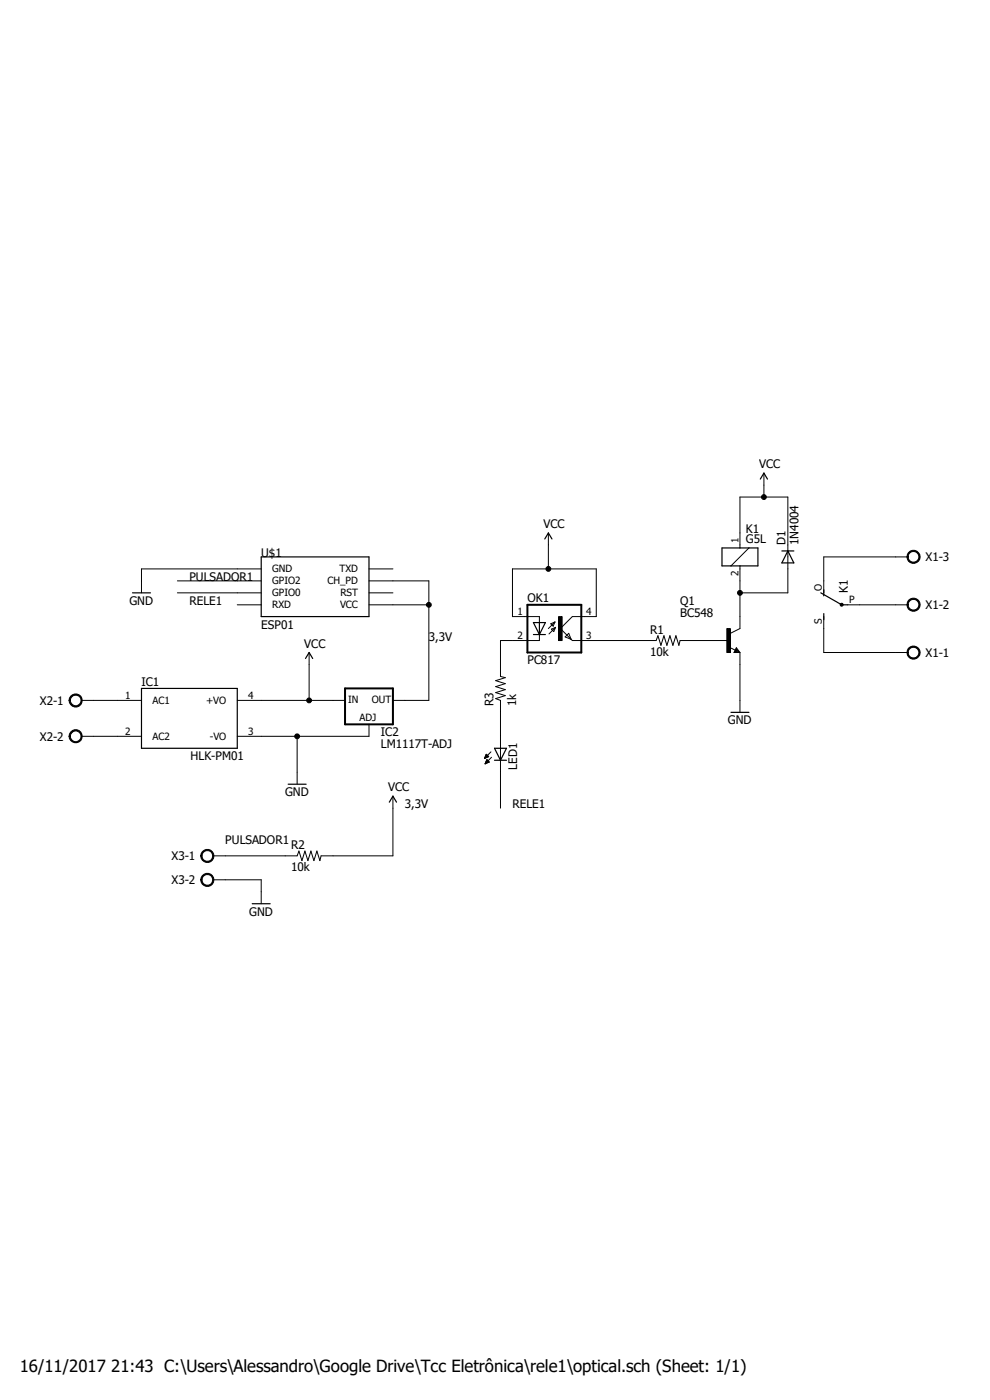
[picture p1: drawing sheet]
<?xml version="1.0" encoding="utf-8"?>
<!DOCTYPE eagle SYSTEM "eagle.dtd">
<!--
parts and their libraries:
SparkFun-Aesthetics: Licensing: Creative Commons ShareAlike 4.0 International - https://creativecommons.org/licenses/by-sa/4.0
-->
<eagle version="7.6.0">
<drawing>
<settings>
<setting alwaysvectorfont="no"/>
<setting verticaltext="up"/>
</settings>
<grid distance="0.1" unitdist="inch" unit="inch" style="lines" multiple="1" display="no" altdistance="0.01" altunitdist="inch" altunit="inch"/>
<schematic xreflabel="%F%N/%S.%C%R" xrefpart="/%S.%C%R">
<libraries>
<library name="optocoupler">
<symbols>
<symbol name="OK">
<wire x1="-2.413" y1="-1.143" x2="-1.016" y2="0.254" width="0.1524" layer="94"/>
<wire x1="-1.016" y1="0.254" x2="-1.905" y2="-0.127" width="0.1524" layer="94"/>
<wire x1="-1.905" y1="-0.127" x2="-1.397" y2="-0.635" width="0.1524" layer="94"/>
<wire x1="-1.397" y1="-0.635" x2="-1.016" y2="0.254" width="0.1524" layer="94"/>
<wire x1="-1.143" y1="1.397" x2="-2.032" y2="1.016" width="0.1524" layer="94"/>
<wire x1="-2.032" y1="1.016" x2="-1.524" y2="0.508" width="0.1524" layer="94"/>
<wire x1="-1.524" y1="0.508" x2="-1.143" y2="1.397" width="0.1524" layer="94"/>
<wire x1="-2.54" y1="0" x2="-1.143" y2="1.397" width="0.1524" layer="94"/>
<wire x1="-3.175" y1="1.27" x2="-4.445" y2="-1.27" width="0.254" layer="94"/>
<wire x1="-4.445" y1="-1.27" x2="-5.715" y2="1.27" width="0.254" layer="94"/>
<wire x1="-3.175" y1="-1.27" x2="-4.445" y2="-1.27" width="0.254" layer="94"/>
<wire x1="-4.445" y1="-1.27" x2="-5.715" y2="-1.27" width="0.254" layer="94"/>
<wire x1="-3.175" y1="1.27" x2="-4.445" y2="1.27" width="0.254" layer="94"/>
<wire x1="-4.445" y1="1.27" x2="-4.445" y2="-1.27" width="0.254" layer="94"/>
<wire x1="-4.445" y1="1.27" x2="-5.715" y2="1.27" width="0.254" layer="94"/>
<wire x1="-6.985" y1="5.08" x2="4.445" y2="5.08" width="0.4064" layer="94"/>
<wire x1="-6.985" y1="-5.08" x2="4.445" y2="-5.08" width="0.4064" layer="94"/>
<wire x1="-4.445" y1="2.54" x2="-4.445" y2="1.27" width="0.1524" layer="94"/>
<wire x1="-6.985" y1="5.08" x2="-6.985" y2="-5.08" width="0.4064" layer="94"/>
<wire x1="-4.445" y1="-1.27" x2="-4.445" y2="-2.54" width="0.1524" layer="94"/>
<wire x1="4.445" y1="5.08" x2="4.445" y2="-5.08" width="0.4064" layer="94"/>
<wire x1="-4.445" y1="2.54" x2="-7.62" y2="2.54" width="0.1524" layer="94"/>
<wire x1="-4.445" y1="-2.54" x2="-7.62" y2="-2.54" width="0.1524" layer="94"/>
<wire x1="2.54" y1="2.54" x2="0" y2="0" width="0.1524" layer="94"/>
<wire x1="0" y1="0" x2="2.286" y2="-2.286" width="0.1524" layer="94"/>
<wire x1="2.54" y1="-2.54" x2="5.08" y2="-2.54" width="0.1524" layer="94"/>
<wire x1="2.54" y1="2.54" x2="5.08" y2="2.54" width="0.1524" layer="94"/>
<wire x1="1.778" y1="-1.016" x2="2.286" y2="-2.286" width="0.1524" layer="94"/>
<wire x1="2.286" y1="-2.286" x2="2.54" y2="-2.54" width="0.1524" layer="94"/>
<wire x1="2.286" y1="-2.286" x2="1.016" y2="-1.778" width="0.1524" layer="94"/>
<wire x1="1.016" y1="-1.778" x2="1.778" y2="-1.016" width="0.1524" layer="94"/>
<text x="-6.985" y="5.715" size="1.778" layer="95">&gt;NAME</text>
<text x="-6.985" y="-7.62" size="1.778" layer="96">&gt;VALUE</text>
<rectangle x1="-0.381" y1="-2.54" x2="0.381" y2="2.54" layer="94"/>
<pin name="A" x="-10.16" y="2.54" visible="pad" length="short" direction="pas"/>
<pin name="C" x="-10.16" y="-2.54" visible="pad" length="short" direction="pas"/>
<pin name="EMIT" x="7.62" y="-2.54" visible="pad" length="short" direction="pas" rot="R180"/>
<pin name="COL" x="7.62" y="2.54" visible="pad" length="short" direction="pas" rot="R180"/>
</symbol>
</symbols>
<devicesets>
<deviceset name="PC817" prefix="OK">
<gates>
<gate name="A" symbol="OK" x="0" y="0"/>
</gates>
<devices>
<device name="" package="DIL04">
<connects>
<connect gate="A" pin="A" pad="1"/>
<connect gate="A" pin="C" pad="2"/>
<connect gate="A" pin="COL" pad="4"/>
<connect gate="A" pin="EMIT" pad="3"/>
</connects>
<technologies>
<technology name="">
<attribute name="MF" value="" constant="no"/>
<attribute name="MPN" value="PC817X4J000F" constant="no"/>
<attribute name="OC_FARNELL" value="9707727" constant="no"/>
<attribute name="OC_NEWARK" value="97K7059" constant="no"/>
</technology>
</technologies>
</device>
</devices>
</deviceset>
</devicesets>
</library>
<library name="transistor-npn">
<symbols>
<symbol name="NPN">
<wire x1="2.54" y1="2.54" x2="0.508" y2="1.524" width="0.1524" layer="94"/>
<wire x1="1.778" y1="-1.524" x2="2.54" y2="-2.54" width="0.1524" layer="94"/>
<wire x1="2.54" y1="-2.54" x2="1.27" y2="-2.54" width="0.1524" layer="94"/>
<wire x1="1.27" y1="-2.54" x2="1.778" y2="-1.524" width="0.1524" layer="94"/>
<wire x1="1.54" y1="-2.04" x2="0.308" y2="-1.424" width="0.1524" layer="94"/>
<wire x1="1.524" y1="-2.413" x2="2.286" y2="-2.413" width="0.254" layer="94"/>
<wire x1="2.286" y1="-2.413" x2="1.778" y2="-1.778" width="0.254" layer="94"/>
<wire x1="1.778" y1="-1.778" x2="1.524" y2="-2.286" width="0.254" layer="94"/>
<wire x1="1.524" y1="-2.286" x2="1.905" y2="-2.286" width="0.254" layer="94"/>
<wire x1="1.905" y1="-2.286" x2="1.778" y2="-2.032" width="0.254" layer="94"/>
<text x="-10.16" y="7.62" size="1.778" layer="95">&gt;NAME</text>
<text x="-10.16" y="5.08" size="1.778" layer="96">&gt;VALUE</text>
<rectangle x1="-0.254" y1="-2.54" x2="0.508" y2="2.54" layer="94"/>
<pin name="B" x="-2.54" y="0" visible="off" length="short" direction="pas" swaplevel="1"/>
<pin name="E" x="2.54" y="-5.08" visible="off" length="short" direction="pas" swaplevel="3" rot="R90"/>
<pin name="C" x="2.54" y="5.08" visible="off" length="short" direction="pas" swaplevel="2" rot="R270"/>
</symbol>
</symbols>
<devicesets>
<deviceset name="BC548*" prefix="Q">
<gates>
<gate name="G$1" symbol="NPN" x="0" y="0"/>
</gates>
<devices>
<device name="" package="TO92-EBC">
<connects>
<connect gate="G$1" pin="B" pad="B"/>
<connect gate="G$1" pin="C" pad="C"/>
<connect gate="G$1" pin="E" pad="E"/>
</connects>
<technologies>
<technology name=""/>
<technology name="A"/>
<technology name="B"/>
</technologies>
</device>
</devices>
</deviceset>
</devicesets>
</library>
<library name="relay">
<symbols>
<symbol name="K">
<wire x1="-3.81" y1="-1.905" x2="-1.905" y2="-1.905" width="0.254" layer="94"/>
<wire x1="3.81" y1="-1.905" x2="3.81" y2="1.905" width="0.254" layer="94"/>
<wire x1="3.81" y1="1.905" x2="1.905" y2="1.905" width="0.254" layer="94"/>
<wire x1="-3.81" y1="1.905" x2="-3.81" y2="-1.905" width="0.254" layer="94"/>
<wire x1="0" y1="-2.54" x2="0" y2="-1.905" width="0.1524" layer="94"/>
<wire x1="0" y1="-1.905" x2="3.81" y2="-1.905" width="0.254" layer="94"/>
<wire x1="0" y1="2.54" x2="0" y2="1.905" width="0.1524" layer="94"/>
<wire x1="0" y1="1.905" x2="-3.81" y2="1.905" width="0.254" layer="94"/>
<wire x1="-1.905" y1="-1.905" x2="1.905" y2="1.905" width="0.1524" layer="94"/>
<wire x1="-1.905" y1="-1.905" x2="0" y2="-1.905" width="0.254" layer="94"/>
<wire x1="1.905" y1="1.905" x2="0" y2="1.905" width="0.254" layer="94"/>
<text x="1.27" y="2.921" size="1.778" layer="96">&gt;VALUE</text>
<text x="1.27" y="5.08" size="1.778" layer="95">&gt;PART</text>
<pin name="2" x="0" y="-5.08" visible="pad" length="short" direction="pas" rot="R90"/>
<pin name="1" x="0" y="5.08" visible="pad" length="short" direction="pas" rot="R270"/>
</symbol>
<symbol name="U">
<wire x1="3.175" y1="5.08" x2="1.905" y2="5.08" width="0.254" layer="94"/>
<wire x1="-3.175" y1="5.08" x2="-1.905" y2="5.08" width="0.254" layer="94"/>
<wire x1="0" y1="1.27" x2="2.54" y2="5.715" width="0.254" layer="94"/>
<wire x1="0" y1="1.27" x2="0" y2="0" width="0.254" layer="94"/>
<circle x="0" y="1.27" radius="0.127" width="0.4064" layer="94"/>
<text x="2.54" y="0" size="1.778" layer="95">&gt;PART</text>
<pin name="O" x="5.08" y="5.08" visible="pad" length="short" direction="pas" rot="R180"/>
<pin name="S" x="-5.08" y="5.08" visible="pad" length="short" direction="pas"/>
<pin name="P" x="0" y="-2.54" visible="pad" length="short" direction="pas" rot="R90"/>
</symbol>
</symbols>
<devicesets>
<deviceset name="G5L" prefix="K">
<gates>
<gate name="1" symbol="K" x="0" y="0" addlevel="must"/>
<gate name="2" symbol="U" x="17.78" y="-2.54" addlevel="always"/>
</gates>
<devices>
<device name="" package="G5LE">
<connects>
<connect gate="1" pin="1" pad="1"/>
<connect gate="1" pin="2" pad="2"/>
<connect gate="2" pin="O" pad="O"/>
<connect gate="2" pin="P" pad="P"/>
<connect gate="2" pin="S" pad="S"/>
</connects>
<technologies>
<technology name="">
<attribute name="MF" value="" constant="no"/>
<attribute name="MPN" value="" constant="no"/>
<attribute name="OC_FARNELL" value="unknown" constant="no"/>
<attribute name="OC_NEWARK" value="unknown" constant="no"/>
</technology>
</technologies>
</device>
</devices>
</deviceset>
</devicesets>
</library>
<library name="SparkFun-Aesthetics">
<symbols>
<symbol name="VCC">
<wire x1="0.762" y1="1.27" x2="0" y2="2.54" width="0.254" layer="94"/>
<wire x1="0" y1="2.54" x2="-0.762" y2="1.27" width="0.254" layer="94"/>
<text x="-1.016" y="3.556" size="1.778" layer="96">&gt;VALUE</text>
<pin name="VCC" x="0" y="0" visible="off" length="short" direction="sup" rot="R90"/>
</symbol>
<symbol name="DGND">
<wire x1="-1.905" y1="0" x2="1.905" y2="0" width="0.254" layer="94"/>
<text x="-2.54" y="-2.54" size="1.778" layer="96">&gt;VALUE</text>
<pin name="GND" x="0" y="2.54" visible="off" length="short" direction="sup" rot="R270"/>
</symbol>
</symbols>
<devicesets>
<deviceset name="VCC" prefix="SUPPLY">
<gates>
<gate name="G$1" symbol="VCC" x="0" y="0"/>
</gates>
<devices>
<device name="">
<technologies>
<technology name=""/>
</technologies>
</device>
</devices>
</deviceset>
<deviceset name="GND" prefix="GND">
<gates>
<gate name="1" symbol="DGND" x="0" y="0"/>
</gates>
<devices>
<device name="">
<technologies>
<technology name=""/>
</technologies>
</device>
</devices>
</deviceset>
</devicesets>
</library>
<library name="con-ptr500">
<symbols>
<symbol name="KL">
<circle x="1.27" y="0" radius="1.27" width="0.254" layer="94"/>
<text x="-1.27" y="0.889" size="1.778" layer="95" rot="R180">&gt;NAME</text>
<pin name="KL" x="5.08" y="0" visible="off" length="short" direction="pas" rot="R180"/>
</symbol>
<symbol name="KLV">
<circle x="1.27" y="0" radius="1.27" width="0.254" layer="94"/>
<text x="-1.27" y="0.889" size="1.778" layer="95" rot="R180">&gt;NAME</text>
<text x="-3.81" y="-3.683" size="1.778" layer="96">&gt;VALUE</text>
<pin name="KL" x="5.08" y="0" visible="off" length="short" direction="pas" rot="R180"/>
</symbol>
</symbols>
<devicesets>
<deviceset name="AK500/3-H" prefix="X" uservalue="yes">
<gates>
<gate name="-1" symbol="KL" x="0" y="10.16" addlevel="always"/>
<gate name="-2" symbol="KL" x="0" y="5.08" addlevel="always"/>
<gate name="-3" symbol="KLV" x="0" y="0" addlevel="always"/>
</gates>
<devices>
<device name="" package="AK500/3-H">
<connects>
<connect gate="-1" pin="KL" pad="1"/>
<connect gate="-2" pin="KL" pad="2"/>
<connect gate="-3" pin="KL" pad="3"/>
</connects>
<technologies>
<technology name="">
<attribute name="MF" value="" constant="no"/>
<attribute name="MPN" value="" constant="no"/>
<attribute name="OC_FARNELL" value="unknown" constant="no"/>
<attribute name="OC_NEWARK" value="unknown" constant="no"/>
</technology>
</technologies>
</device>
</devices>
</deviceset>
<deviceset name="AK500/2-H" prefix="X" uservalue="yes">
<gates>
<gate name="-1" symbol="KL" x="0" y="5.08" addlevel="always"/>
<gate name="-2" symbol="KLV" x="0" y="0" addlevel="always"/>
</gates>
<devices>
<device name="" package="AK500/2-H">
<connects>
<connect gate="-1" pin="KL" pad="1"/>
<connect gate="-2" pin="KL" pad="2"/>
</connects>
<technologies>
<technology name="">
<attribute name="MF" value="" constant="no"/>
<attribute name="MPN" value="" constant="no"/>
<attribute name="OC_FARNELL" value="unknown" constant="no"/>
<attribute name="OC_NEWARK" value="unknown" constant="no"/>
</technology>
</technologies>
</device>
</devices>
</deviceset>
</devicesets>
</library>
<library name="diode">
<symbols>
<symbol name="D">
<wire x1="-1.27" y1="-1.27" x2="1.27" y2="0" width="0.254" layer="94"/>
<wire x1="1.27" y1="0" x2="-1.27" y2="1.27" width="0.254" layer="94"/>
<wire x1="1.27" y1="1.27" x2="1.27" y2="0" width="0.254" layer="94"/>
<wire x1="-1.27" y1="1.27" x2="-1.27" y2="-1.27" width="0.254" layer="94"/>
<wire x1="1.27" y1="0" x2="1.27" y2="-1.27" width="0.254" layer="94"/>
<text x="2.54" y="0.4826" size="1.778" layer="95">&gt;NAME</text>
<text x="2.54" y="-2.3114" size="1.778" layer="96">&gt;VALUE</text>
<pin name="A" x="-2.54" y="0" visible="off" length="short" direction="pas"/>
<pin name="C" x="2.54" y="0" visible="off" length="short" direction="pas" rot="R180"/>
<text x="-2.54" y="0" size="0.4064" layer="99" align="center">SpiceOrder 1</text>
<text x="2.54" y="0" size="0.4064" layer="99" align="center">SpiceOrder 2</text>
</symbol>
</symbols>
<devicesets>
<deviceset name="1N4004" prefix="D">
<gates>
<gate name="1" symbol="D" x="0" y="0"/>
</gates>
<devices>
<device name="" package="DO41-10">
<connects>
<connect gate="1" pin="A" pad="A"/>
<connect gate="1" pin="C" pad="C"/>
</connects>
<technologies>
<technology name=""/>
</technologies>
</device>
</devices>
</deviceset>
</devicesets>
</library>
<library name="SparkFun-Resistors">
<symbols>
<symbol name="RESISTOR">
<wire x1="-2.54" y1="0" x2="-2.159" y2="1.016" width="0.1524" layer="94"/>
<wire x1="-2.159" y1="1.016" x2="-1.524" y2="-1.016" width="0.1524" layer="94"/>
<wire x1="-1.524" y1="-1.016" x2="-0.889" y2="1.016" width="0.1524" layer="94"/>
<wire x1="-0.889" y1="1.016" x2="-0.254" y2="-1.016" width="0.1524" layer="94"/>
<wire x1="-0.254" y1="-1.016" x2="0.381" y2="1.016" width="0.1524" layer="94"/>
<wire x1="0.381" y1="1.016" x2="1.016" y2="-1.016" width="0.1524" layer="94"/>
<wire x1="1.016" y1="-1.016" x2="1.651" y2="1.016" width="0.1524" layer="94"/>
<wire x1="1.651" y1="1.016" x2="2.286" y2="-1.016" width="0.1524" layer="94"/>
<wire x1="2.286" y1="-1.016" x2="2.54" y2="0" width="0.1524" layer="94"/>
<text x="-3.81" y="1.4986" size="1.778" layer="95">&gt;NAME</text>
<text x="-3.81" y="-3.302" size="1.778" layer="96">&gt;VALUE</text>
<pin name="2" x="5.08" y="0" visible="off" length="short" direction="pas" swaplevel="1" rot="R180"/>
<pin name="1" x="-5.08" y="0" visible="off" length="short" direction="pas" swaplevel="1"/>
</symbol>
</symbols>
<devicesets>
<deviceset name="10KOHM-1/4W5%(PTH)" prefix="R" uservalue="yes">
<gates>
<gate name="G$1" symbol="RESISTOR" x="0" y="0"/>
</gates>
<devices>
<device name="" package="AXIAL-0.3">
<connects>
<connect gate="G$1" pin="1" pad="P$1"/>
<connect gate="G$1" pin="2" pad="P$2"/>
</connects>
<technologies>
<technology name="">
<attribute name="PROD_ID" value="RES-9435" constant="no"/>
<attribute name="VALUE" value="10k" constant="no"/>
</technology>
</technologies>
</device>
<device name="HORIZ-KIT" package="AXIAL-0.3EZ">
<connects>
<connect gate="G$1" pin="1" pad="P$1"/>
<connect gate="G$1" pin="2" pad="P$2"/>
</connects>
<technologies>
<technology name="">
<attribute name="PROD_ID" value="RES-9435" constant="no"/>
<attribute name="VALUE" value="10k" constant="no"/>
</technology>
</technologies>
</device>
<device name="VERT" package="AXIAL-0.1">
<connects>
<connect gate="G$1" pin="1" pad="P$1"/>
<connect gate="G$1" pin="2" pad="P$2"/>
</connects>
<technologies>
<technology name="">
<attribute name="PROD_ID" value="RES-9435" constant="no"/>
<attribute name="VALUE" value="10k" constant="no"/>
</technology>
</technologies>
</device>
<device name="VERT-KIT" package="AXIAL-0.1EZ">
<connects>
<connect gate="G$1" pin="1" pad="P$1"/>
<connect gate="G$1" pin="2" pad="P$2"/>
</connects>
<technologies>
<technology name="">
<attribute name="PROD_ID" value="RES-9435" constant="no"/>
<attribute name="VALUE" value="10k" constant="no"/>
</technology>
</technologies>
</device>
</devices>
</deviceset>
</devicesets>
</library>
<library name="esp8266modules">
<symbols>
<symbol name="ESP01">
<wire x1="-12.7" y1="10.16" x2="-12.7" y2="-2.54" width="0.254" layer="94"/>
<wire x1="-12.7" y1="-2.54" x2="10.16" y2="-2.54" width="0.254" layer="94"/>
<wire x1="10.16" y1="-2.54" x2="10.16" y2="10.16" width="0.254" layer="94"/>
<wire x1="10.16" y1="10.16" x2="-12.7" y2="10.16" width="0.254" layer="94"/>
<pin name="GND" x="-17.78" y="7.62" visible="pin" length="middle"/>
<pin name="GPIO2" x="-17.78" y="5.08" visible="pin" length="middle"/>
<pin name="GPIO0" x="-17.78" y="2.54" visible="pin" length="middle"/>
<pin name="RXD" x="-17.78" y="0" visible="pin" length="middle"/>
<pin name="TXD" x="15.24" y="7.62" visible="pin" length="middle" rot="R180"/>
<pin name="CH_PD" x="15.24" y="5.08" visible="pin" length="middle" rot="R180"/>
<pin name="RST" x="15.24" y="2.54" visible="pin" length="middle" rot="R180"/>
<pin name="VCC" x="15.24" y="0" visible="pin" length="middle" rot="R180"/>
<text x="-12.7" y="10.16" size="1.778" layer="95">&gt;Name</text>
<text x="-12.7" y="-5.08" size="1.778" layer="95">&gt;Value</text>
</symbol>
</symbols>
<devicesets>
<deviceset name="ESP01">
<gates>
<gate name="G$1" symbol="ESP01" x="0" y="0"/>
</gates>
<devices>
<device name="" package="ESP01">
<connects>
<connect gate="G$1" pin="CH_PD" pad="CH_PD"/>
<connect gate="G$1" pin="GND" pad="GND"/>
<connect gate="G$1" pin="GPIO0" pad="GPIO0"/>
<connect gate="G$1" pin="GPIO2" pad="GPIO2"/>
<connect gate="G$1" pin="RST" pad="RST"/>
<connect gate="G$1" pin="RXD" pad="RX"/>
<connect gate="G$1" pin="TXD" pad="TX"/>
<connect gate="G$1" pin="VCC" pad="VCC"/>
</connects>
<technologies>
<technology name=""/>
</technologies>
</device>
</devices>
</deviceset>
</devicesets>
</library>
<library name="hi-link_hlk">
<symbols>
<symbol name="HLK-PM01">
<wire x1="-10.16" y1="7.62" x2="-10.16" y2="-5.08" width="0.254" layer="94"/>
<wire x1="-10.16" y1="-5.08" x2="10.16" y2="-5.08" width="0.254" layer="94"/>
<wire x1="10.16" y1="-5.08" x2="10.16" y2="7.62" width="0.254" layer="94"/>
<wire x1="10.16" y1="7.62" x2="-10.16" y2="7.62" width="0.254" layer="94"/>
<pin name="AC1" x="-15.24" y="5.08" length="middle" direction="in"/>
<pin name="AC2" x="-15.24" y="-2.54" length="middle" direction="in"/>
<pin name="+VO" x="15.24" y="5.08" length="middle" direction="out" rot="R180"/>
<pin name="-VO" x="15.24" y="-2.54" length="middle" direction="out" rot="R180"/>
<text x="-10.16" y="8.128" size="1.778" layer="95">&gt;NAME</text>
<text x="0.254" y="-7.62" size="1.778" layer="95">&gt;VALUE</text>
</symbol>
</symbols>
<devicesets>
<deviceset name="HLK-PM01" prefix="IC">
<gates>
<gate name="G$1" symbol="HLK-PM01" x="0" y="0"/>
</gates>
<devices>
<device name="" package="HLK-PM**">
<connects>
<connect gate="G$1" pin="+VO" pad="4"/>
<connect gate="G$1" pin="-VO" pad="3"/>
<connect gate="G$1" pin="AC1" pad="1"/>
<connect gate="G$1" pin="AC2" pad="2"/>
</connects>
<technologies>
<technology name=""/>
</technologies>
</device>
</devices>
</deviceset>
</devicesets>
</library>
<library name="lm1117">
<symbols>
<symbol name="VREG-ADJ">
<wire x1="-5.08" y1="-5.08" x2="5.08" y2="-5.08" width="0.4064" layer="94"/>
<wire x1="5.08" y1="-5.08" x2="5.08" y2="2.54" width="0.4064" layer="94"/>
<wire x1="5.08" y1="2.54" x2="-5.08" y2="2.54" width="0.4064" layer="94"/>
<wire x1="-5.08" y1="2.54" x2="-5.08" y2="-5.08" width="0.4064" layer="94"/>
<text x="2.54" y="-7.62" size="1.778" layer="95">&gt;NAME</text>
<text x="2.54" y="-10.16" size="1.778" layer="96">&gt;VALUE</text>
<text x="-2.032" y="-4.318" size="1.524" layer="95">ADJ</text>
<text x="-4.445" y="-0.635" size="1.524" layer="95">IN</text>
<text x="0.635" y="-0.635" size="1.524" layer="95">OUT</text>
<pin name="IN" x="-7.62" y="0" visible="off" length="short" direction="in"/>
<pin name="ADJ" x="0" y="-7.62" visible="off" length="short" direction="in" rot="R90"/>
<pin name="OUT" x="7.62" y="0" visible="off" length="short" direction="pas" rot="R180"/>
</symbol>
</symbols>
<devicesets>
<deviceset name="LM1117T-ADJ" prefix="IC">
<gates>
<gate name="G$1" symbol="VREG-ADJ" x="0" y="0"/>
</gates>
<devices>
<device name="" package="TO220">
<connects>
<connect gate="G$1" pin="ADJ" pad="1"/>
<connect gate="G$1" pin="IN" pad="3"/>
<connect gate="G$1" pin="OUT" pad="2"/>
</connects>
<technologies>
<technology name=""/>
</technologies>
</device>
<device name="-V" package="TO220V">
<connects>
<connect gate="G$1" pin="ADJ" pad="1"/>
<connect gate="G$1" pin="IN" pad="3"/>
<connect gate="G$1" pin="OUT" pad="2"/>
</connects>
<technologies>
<technology name=""/>
</technologies>
</device>
</devices>
</deviceset>
</devicesets>
</library>
<library name="led">
<symbols>
<symbol name="LED">
<wire x1="1.27" y1="0" x2="0" y2="-2.54" width="0.254" layer="94"/>
<wire x1="0" y1="-2.54" x2="-1.27" y2="0" width="0.254" layer="94"/>
<wire x1="1.27" y1="-2.54" x2="0" y2="-2.54" width="0.254" layer="94"/>
<wire x1="0" y1="-2.54" x2="-1.27" y2="-2.54" width="0.254" layer="94"/>
<wire x1="1.27" y1="0" x2="0" y2="0" width="0.254" layer="94"/>
<wire x1="0" y1="0" x2="-1.27" y2="0" width="0.254" layer="94"/>
<wire x1="0" y1="0" x2="0" y2="-2.54" width="0.1524" layer="94"/>
<wire x1="-2.032" y1="-0.762" x2="-3.429" y2="-2.159" width="0.1524" layer="94"/>
<wire x1="-1.905" y1="-1.905" x2="-3.302" y2="-3.302" width="0.1524" layer="94"/>
<text x="3.556" y="-4.572" size="1.778" layer="95" rot="R90">&gt;NAME</text>
<text x="5.715" y="-4.572" size="1.778" layer="96" rot="R90">&gt;VALUE</text>
<pin name="C" x="0" y="-5.08" visible="off" length="short" direction="pas" rot="R90"/>
<pin name="A" x="0" y="2.54" visible="off" length="short" direction="pas" rot="R270"/>
<polygon width="0.1524" layer="94">
<vertex x="-3.429" y="-2.159"/>
<vertex x="-3.048" y="-1.27"/>
<vertex x="-2.54" y="-1.778"/>
</polygon>
<polygon width="0.1524" layer="94">
<vertex x="-3.302" y="-3.302"/>
<vertex x="-2.921" y="-2.413"/>
<vertex x="-2.413" y="-2.921"/>
</polygon>
</symbol>
</symbols>
<devicesets>
<deviceset name="LED" prefix="LED" uservalue="yes">
<gates>
<gate name="G$1" symbol="LED" x="0" y="0"/>
</gates>
<devices>
<device name="SMT1206" package="1206">
<connects>
<connect gate="G$1" pin="A" pad="A"/>
<connect gate="G$1" pin="C" pad="C"/>
</connects>
<technologies>
<technology name=""/>
</technologies>
</device>
<device name="LD260" package="LD260">
<connects>
<connect gate="G$1" pin="A" pad="A"/>
<connect gate="G$1" pin="C" pad="K"/>
</connects>
<technologies>
<technology name=""/>
</technologies>
</device>
<device name="SQR2X5" package="LED2X5">
<connects>
<connect gate="G$1" pin="A" pad="A"/>
<connect gate="G$1" pin="C" pad="K"/>
</connects>
<technologies>
<technology name=""/>
</technologies>
</device>
<device name="3MM" package="LED3MM">
<connects>
<connect gate="G$1" pin="A" pad="A"/>
<connect gate="G$1" pin="C" pad="K"/>
</connects>
<technologies>
<technology name=""/>
</technologies>
</device>
<device name="5MM" package="LED5MM">
<connects>
<connect gate="G$1" pin="A" pad="A"/>
<connect gate="G$1" pin="C" pad="K"/>
</connects>
<technologies>
<technology name=""/>
</technologies>
</device>
<device name="LSU260" package="LSU260">
<connects>
<connect gate="G$1" pin="A" pad="A"/>
<connect gate="G$1" pin="C" pad="K"/>
</connects>
<technologies>
<technology name=""/>
</technologies>
</device>
<device name="LZR181" package="LZR181">
<connects>
<connect gate="G$1" pin="A" pad="A"/>
<connect gate="G$1" pin="C" pad="K"/>
</connects>
<technologies>
<technology name=""/>
</technologies>
</device>
<device name="B152" package="Q62902-B152">
<connects>
<connect gate="G$1" pin="A" pad="A"/>
<connect gate="G$1" pin="C" pad="K"/>
</connects>
<technologies>
<technology name=""/>
</technologies>
</device>
<device name="B153" package="Q62902-B153">
<connects>
<connect gate="G$1" pin="A" pad="A"/>
<connect gate="G$1" pin="C" pad="K"/>
</connects>
<technologies>
<technology name=""/>
</technologies>
</device>
<device name="B155" package="Q62902-B155">
<connects>
<connect gate="G$1" pin="A" pad="A"/>
<connect gate="G$1" pin="C" pad="K"/>
</connects>
<technologies>
<technology name=""/>
</technologies>
</device>
<device name="B156" package="Q62902-B156">
<connects>
<connect gate="G$1" pin="A" pad="A"/>
<connect gate="G$1" pin="C" pad="K"/>
</connects>
<technologies>
<technology name=""/>
</technologies>
</device>
<device name="SFH480" package="SFH480">
<connects>
<connect gate="G$1" pin="A" pad="A"/>
<connect gate="G$1" pin="C" pad="K"/>
</connects>
<technologies>
<technology name=""/>
</technologies>
</device>
<device name="SFH482" package="SFH482">
<connects>
<connect gate="G$1" pin="A" pad="A"/>
<connect gate="G$1" pin="C" pad="K"/>
</connects>
<technologies>
<technology name=""/>
</technologies>
</device>
<device name="SQR5.7X3.2" package="U57X32">
<connects>
<connect gate="G$1" pin="A" pad="A"/>
<connect gate="G$1" pin="C" pad="K"/>
</connects>
<technologies>
<technology name=""/>
</technologies>
</device>
<device name="IRL80A" package="IRL80A">
<connects>
<connect gate="G$1" pin="A" pad="A"/>
<connect gate="G$1" pin="C" pad="K"/>
</connects>
<technologies>
<technology name=""/>
</technologies>
</device>
<device name="P-LCC-2" package="P-LCC-2">
<connects>
<connect gate="G$1" pin="A" pad="A"/>
<connect gate="G$1" pin="C" pad="C"/>
</connects>
<technologies>
<technology name=""/>
</technologies>
</device>
<device name="MINI-TOP" package="OSRAM-MINI-TOP-LED">
<connects>
<connect gate="G$1" pin="A" pad="A"/>
<connect gate="G$1" pin="C" pad="C"/>
</connects>
<technologies>
<technology name=""/>
</technologies>
</device>
<device name="SIDELED" package="OSRAM-SIDELED">
<connects>
<connect gate="G$1" pin="A" pad="A"/>
<connect gate="G$1" pin="C" pad="C"/>
</connects>
<technologies>
<technology name=""/>
</technologies>
</device>
<device name="SMART-LED" package="SMART-LED">
<connects>
<connect gate="G$1" pin="A" pad="A"/>
<connect gate="G$1" pin="C" pad="B"/>
</connects>
<technologies>
<technology name=""/>
</technologies>
</device>
<device name="P-LCC-2-BACK" package="P-LCC-2-TOPLED-RG">
<connects>
<connect gate="G$1" pin="A" pad="A"/>
<connect gate="G$1" pin="C" pad="C"/>
</connects>
<technologies>
<technology name=""/>
</technologies>
</device>
<device name="MICRO-SIDELED" package="MICRO-SIDELED">
<connects>
<connect gate="G$1" pin="A" pad="A"/>
<connect gate="G$1" pin="C" pad="C"/>
</connects>
<technologies>
<technology name=""/>
</technologies>
</device>
<device name="P-LCC-4" package="P-LCC-4">
<connects>
<connect gate="G$1" pin="A" pad="A"/>
<connect gate="G$1" pin="C" pad="C@4"/>
</connects>
<technologies>
<technology name=""/>
</technologies>
</device>
<device name="CHIP-LED0603" package="CHIP-LED0603">
<connects>
<connect gate="G$1" pin="A" pad="A"/>
<connect gate="G$1" pin="C" pad="C"/>
</connects>
<technologies>
<technology name=""/>
</technologies>
</device>
<device name="CHIP-LED0805" package="CHIP-LED0805">
<connects>
<connect gate="G$1" pin="A" pad="A"/>
<connect gate="G$1" pin="C" pad="C"/>
</connects>
<technologies>
<technology name=""/>
</technologies>
</device>
<device name="TOPLED-SANTANA" package="MINI-TOPLED-SANTANA">
<connects>
<connect gate="G$1" pin="A" pad="A"/>
<connect gate="G$1" pin="C" pad="C"/>
</connects>
<technologies>
<technology name=""/>
</technologies>
</device>
<device name="CHIPLED_0805" package="CHIPLED_0805">
<connects>
<connect gate="G$1" pin="A" pad="A"/>
<connect gate="G$1" pin="C" pad="C"/>
</connects>
<technologies>
<technology name=""/>
</technologies>
</device>
<device name="CHIPLED_1206" package="CHIPLED_1206">
<connects>
<connect gate="G$1" pin="A" pad="A"/>
<connect gate="G$1" pin="C" pad="C"/>
</connects>
<technologies>
<technology name=""/>
</technologies>
</device>
<device name="CHIPLED_0603" package="CHIPLED_0603">
<connects>
<connect gate="G$1" pin="A" pad="A"/>
<connect gate="G$1" pin="C" pad="C"/>
</connects>
<technologies>
<technology name=""/>
</technologies>
</device>
<device name="CHIPLED-0603-TTW" package="CHIPLED-0603-TTW">
<connects>
<connect gate="G$1" pin="A" pad="A@1"/>
<connect gate="G$1" pin="C" pad="C@1"/>
</connects>
<technologies>
<technology name=""/>
</technologies>
</device>
<device name="" package="SMARTLED-TTW">
<connects>
<connect gate="G$1" pin="A" pad="A@1"/>
<connect gate="G$1" pin="C" pad="C@1"/>
</connects>
<technologies>
<technology name=""/>
</technologies>
</device>
<device name="-LUMILED+" package="LUMILED+">
<connects>
<connect gate="G$1" pin="A" pad="2+"/>
<connect gate="G$1" pin="C" pad="4-"/>
</connects>
<technologies>
<technology name=""/>
</technologies>
</device>
<device name="-LUMILED" package="LUMILED">
<connects>
<connect gate="G$1" pin="A" pad="2+"/>
<connect gate="G$1" pin="C" pad="4-"/>
</connects>
<technologies>
<technology name=""/>
</technologies>
</device>
<device name="10MM" package="LED10MM">
<connects>
<connect gate="G$1" pin="A" pad="A"/>
<connect gate="G$1" pin="C" pad="K"/>
</connects>
<technologies>
<technology name=""/>
</technologies>
</device>
<device name="KA-3528ASYC" package="KA-3528ASYC">
<connects>
<connect gate="G$1" pin="A" pad="A"/>
<connect gate="G$1" pin="C" pad="C"/>
</connects>
<technologies>
<technology name=""/>
</technologies>
</device>
<device name="SML0805" package="SML0805">
<connects>
<connect gate="G$1" pin="A" pad="A"/>
<connect gate="G$1" pin="C" pad="C"/>
</connects>
<technologies>
<technology name=""/>
</technologies>
</device>
<device name="SML1206" package="SML1206">
<connects>
<connect gate="G$1" pin="A" pad="A"/>
<connect gate="G$1" pin="C" pad="C"/>
</connects>
<technologies>
<technology name=""/>
</technologies>
</device>
<device name="SML0603" package="SML0603">
<connects>
<connect gate="G$1" pin="A" pad="A"/>
<connect gate="G$1" pin="C" pad="C"/>
</connects>
<technologies>
<technology name=""/>
</technologies>
</device>
</devices>
</deviceset>
</devicesets>
</library>
</libraries>
<attributes>
</attributes>
<variantdefs>
</variantdefs>
<classes>
<class number="0" name="default" width="0" drill="0">
</class>
</classes>
<parts>
<part name="OK1" library="optocoupler" deviceset="PC817" device=""/>
<part name="Q1" library="transistor-npn" deviceset="BC548*" device=""/>
<part name="K1" library="relay" deviceset="G5L" device=""/>
<part name="SUPPLY1" library="SparkFun-Aesthetics" deviceset="VCC" device=""/>
<part name="X1" library="con-ptr500" deviceset="AK500/3-H" device=""/>
<part name="D1" library="diode" deviceset="1N4004" device=""/>
<part name="R1" library="SparkFun-Resistors" deviceset="10KOHM-1/4W5%(PTH)" device="" value="10k"/>
<part name="GND2" library="SparkFun-Aesthetics" deviceset="GND" device=""/>
<part name="SUPPLY2" library="SparkFun-Aesthetics" deviceset="VCC" device=""/>
<part name="U$1" library="esp8266modules" deviceset="ESP01" device=""/>
<part name="IC1" library="hi-link_hlk" deviceset="HLK-PM01" device=""/>
<part name="IC2" library="lm1117" deviceset="LM1117T-ADJ" device=""/>
<part name="GND1" library="SparkFun-Aesthetics" deviceset="GND" device=""/>
<part name="SUPPLY3" library="SparkFun-Aesthetics" deviceset="VCC" device=""/>
<part name="GND3" library="SparkFun-Aesthetics" deviceset="GND" device=""/>
<part name="X2" library="con-ptr500" deviceset="AK500/2-H" device=""/>
<part name="X3" library="con-ptr500" deviceset="AK500/2-H" device=""/>
<part name="GND4" library="SparkFun-Aesthetics" deviceset="GND" device=""/>
<part name="R2" library="SparkFun-Resistors" deviceset="10KOHM-1/4W5%(PTH)" device="" value="10k"/>
<part name="3,3V" library="SparkFun-Aesthetics" deviceset="VCC" device=""/>
<part name="LED1" library="led" deviceset="LED" device="5MM"/>
<part name="R3" library="SparkFun-Resistors" deviceset="10KOHM-1/4W5%(PTH)" device="" value="1k"/>
</parts>
<sheets>
<sheet>
<plain>
</plain>
<instances>
<instance part="OK1" gate="A" x="63.5" y="68.58"/>
<instance part="Q1" gate="G$1" x="99.06" y="66.04"/>
<instance part="K1" gate="1" x="101.6" y="83.82"/>
<instance part="K1" gate="2" x="124.46" y="73.66" rot="R90"/>
<instance part="SUPPLY1" gate="G$1" x="60.96" y="86.36"/>
<instance part="X1" gate="-1" x="139.7" y="63.5" rot="R180"/>
<instance part="X1" gate="-2" x="139.7" y="73.66" rot="R180"/>
<instance part="X1" gate="-3" x="139.7" y="83.82" rot="R180"/>
<instance part="D1" gate="1" x="111.76" y="83.82" rot="R90"/>
<instance part="R1" gate="G$1" x="86.36" y="66.04"/>
<instance part="GND2" gate="1" x="101.6" y="50.8"/>
<instance part="SUPPLY2" gate="G$1" x="106.68" y="99.06"/>
<instance part="U$1" gate="G$1" x="12.7" y="73.66"/>
<instance part="IC1" gate="G$1" x="-15.24" y="48.26"/>
<instance part="IC2" gate="G$1" x="22.86" y="53.34"/>
<instance part="GND1" gate="1" x="7.62" y="35.56"/>
<instance part="SUPPLY3" gate="G$1" x="10.16" y="60.96"/>
<instance part="GND3" gate="1" x="-25.4" y="76.2"/>
<instance part="X2" gate="-1" x="-40.64" y="53.34"/>
<instance part="X2" gate="-2" x="-40.64" y="45.72"/>
<instance part="X3" gate="-1" x="-12.7" y="20.32"/>
<instance part="X3" gate="-2" x="-12.7" y="15.24"/>
<instance part="GND4" gate="1" x="0" y="10.16"/>
<instance part="R2" gate="G$1" x="10.16" y="20.32"/>
<instance part="3,3V" gate="G$1" x="27.94" y="30.48"/>
<instance part="LED1" gate="G$1" x="50.8" y="43.18"/>
<instance part="R3" gate="G$1" x="50.8" y="55.88" rot="R90"/>
</instances>
<busses>
</busses>
<nets>
<net name="N$2" class="0">
<segment>
<pinref part="K1" gate="2" pin="P"/>
<pinref part="X1" gate="-2" pin="KL"/>
<wire x1="127" y1="73.66" x2="134.62" y2="73.66" width="0.1524" layer="91"/>
</segment>
</net>
<net name="N$3" class="0">
<segment>
<pinref part="X1" gate="-1" pin="KL"/>
<wire x1="134.62" y1="63.5" x2="119.38" y2="63.5" width="0.1524" layer="91"/>
<pinref part="K1" gate="2" pin="S"/>
<wire x1="119.38" y1="63.5" x2="119.38" y2="68.58" width="0.1524" layer="91"/>
</segment>
</net>
<net name="N$4" class="0">
<segment>
<pinref part="X1" gate="-3" pin="KL"/>
<wire x1="134.62" y1="83.82" x2="119.38" y2="83.82" width="0.1524" layer="91"/>
<pinref part="K1" gate="2" pin="O"/>
<wire x1="119.38" y1="83.82" x2="119.38" y2="78.74" width="0.1524" layer="91"/>
</segment>
</net>
<net name="VCC" class="0">
<segment>
<pinref part="OK1" gate="A" pin="COL"/>
<wire x1="71.12" y1="71.12" x2="71.12" y2="81.28" width="0.1524" layer="91"/>
<wire x1="71.12" y1="81.28" x2="60.96" y2="81.28" width="0.1524" layer="91"/>
<pinref part="OK1" gate="A" pin="A"/>
<wire x1="60.96" y1="81.28" x2="53.34" y2="81.28" width="0.1524" layer="91"/>
<wire x1="53.34" y1="81.28" x2="53.34" y2="71.12" width="0.1524" layer="91"/>
<pinref part="SUPPLY1" gate="G$1" pin="VCC"/>
<wire x1="60.96" y1="86.36" x2="60.96" y2="81.28" width="0.1524" layer="91"/>
<junction x="60.96" y="81.28"/>
</segment>
<segment>
<pinref part="D1" gate="1" pin="C"/>
<wire x1="111.76" y1="86.36" x2="111.76" y2="96.52" width="0.1524" layer="91"/>
<wire x1="111.76" y1="96.52" x2="106.68" y2="96.52" width="0.1524" layer="91"/>
<pinref part="K1" gate="1" pin="1"/>
<wire x1="106.68" y1="96.52" x2="101.6" y2="96.52" width="0.1524" layer="91"/>
<wire x1="101.6" y1="96.52" x2="101.6" y2="88.9" width="0.1524" layer="91"/>
<pinref part="SUPPLY2" gate="G$1" pin="VCC"/>
<wire x1="106.68" y1="99.06" x2="106.68" y2="96.52" width="0.1524" layer="91"/>
<junction x="106.68" y="96.52"/>
</segment>
<segment>
<pinref part="IC1" gate="G$1" pin="+VO"/>
<pinref part="IC2" gate="G$1" pin="IN"/>
<wire x1="0" y1="53.34" x2="10.16" y2="53.34" width="0.1524" layer="91"/>
<pinref part="SUPPLY3" gate="G$1" pin="VCC"/>
<wire x1="10.16" y1="53.34" x2="15.24" y2="53.34" width="0.1524" layer="91"/>
<wire x1="10.16" y1="60.96" x2="10.16" y2="53.34" width="0.1524" layer="91"/>
<junction x="10.16" y="53.34"/>
</segment>
</net>
<net name="N$5" class="0">
<segment>
<pinref part="OK1" gate="A" pin="EMIT"/>
<pinref part="R1" gate="G$1" pin="1"/>
<wire x1="71.12" y1="66.04" x2="81.28" y2="66.04" width="0.1524" layer="91"/>
</segment>
</net>
<net name="N$6" class="0">
<segment>
<pinref part="R1" gate="G$1" pin="2"/>
<pinref part="Q1" gate="G$1" pin="B"/>
<wire x1="91.44" y1="66.04" x2="96.52" y2="66.04" width="0.1524" layer="91"/>
</segment>
</net>
<net name="GND" class="0">
<segment>
<pinref part="Q1" gate="G$1" pin="E"/>
<pinref part="GND2" gate="1" pin="GND"/>
<wire x1="101.6" y1="60.96" x2="101.6" y2="53.34" width="0.1524" layer="91"/>
</segment>
<segment>
<pinref part="IC2" gate="G$1" pin="ADJ"/>
<pinref part="IC1" gate="G$1" pin="-VO"/>
<wire x1="22.86" y1="45.72" x2="7.62" y2="45.72" width="0.1524" layer="91"/>
<pinref part="GND1" gate="1" pin="GND"/>
<wire x1="7.62" y1="45.72" x2="0" y2="45.72" width="0.1524" layer="91"/>
<wire x1="7.62" y1="38.1" x2="7.62" y2="45.72" width="0.1524" layer="91"/>
<junction x="7.62" y="45.72"/>
</segment>
<segment>
<pinref part="U$1" gate="G$1" pin="GND"/>
<wire x1="-5.08" y1="81.28" x2="-25.4" y2="81.28" width="0.1524" layer="91"/>
<pinref part="GND3" gate="1" pin="GND"/>
<wire x1="-25.4" y1="81.28" x2="-25.4" y2="78.74" width="0.1524" layer="91"/>
</segment>
<segment>
<pinref part="X3" gate="-2" pin="KL"/>
<wire x1="-7.62" y1="15.24" x2="0" y2="15.24" width="0.1524" layer="91"/>
<pinref part="GND4" gate="1" pin="GND"/>
<wire x1="0" y1="15.24" x2="0" y2="12.7" width="0.1524" layer="91"/>
</segment>
</net>
<net name="N$1" class="0">
<segment>
<pinref part="K1" gate="1" pin="2"/>
<pinref part="Q1" gate="G$1" pin="C"/>
<wire x1="101.6" y1="78.74" x2="101.6" y2="76.2" width="0.1524" layer="91"/>
<pinref part="D1" gate="1" pin="A"/>
<wire x1="101.6" y1="76.2" x2="101.6" y2="71.12" width="0.1524" layer="91"/>
<wire x1="111.76" y1="81.28" x2="111.76" y2="76.2" width="0.1524" layer="91"/>
<wire x1="111.76" y1="76.2" x2="101.6" y2="76.2" width="0.1524" layer="91"/>
<junction x="101.6" y="76.2"/>
</segment>
</net>
<net name="RELE1" class="0">
<segment>
<pinref part="U$1" gate="G$1" pin="GPIO0"/>
<wire x1="-5.08" y1="76.2" x2="-17.78" y2="76.2" width="0.1524" layer="91"/>
<label x="-15.24" y="73.66" size="1.778" layer="95"/>
</segment>
<segment>
<pinref part="LED1" gate="G$1" pin="C"/>
<wire x1="50.8" y1="38.1" x2="50.8" y2="30.48" width="0.1524" layer="91"/>
<label x="53.34" y="30.48" size="1.778" layer="95"/>
</segment>
</net>
<net name="PULSADOR1" class="0">
<segment>
<pinref part="U$1" gate="G$1" pin="GPIO2"/>
<wire x1="-5.08" y1="78.74" x2="-17.78" y2="78.74" width="0.1524" layer="91"/>
<label x="-15.24" y="78.74" size="1.778" layer="95"/>
</segment>
<segment>
<pinref part="X3" gate="-1" pin="KL"/>
<pinref part="R2" gate="G$1" pin="1"/>
<wire x1="-7.62" y1="20.32" x2="5.08" y2="20.32" width="0.1524" layer="91"/>
<label x="-7.62" y="22.86" size="1.778" layer="95"/>
</segment>
</net>
<net name="N$7" class="0">
<segment>
<pinref part="IC1" gate="G$1" pin="AC1"/>
<pinref part="X2" gate="-1" pin="KL"/>
<wire x1="-30.48" y1="53.34" x2="-35.56" y2="53.34" width="0.1524" layer="91"/>
</segment>
</net>
<net name="N$8" class="0">
<segment>
<pinref part="IC1" gate="G$1" pin="AC2"/>
<pinref part="X2" gate="-2" pin="KL"/>
<wire x1="-30.48" y1="45.72" x2="-35.56" y2="45.72" width="0.1524" layer="91"/>
</segment>
</net>
<net name="3,3V" class="0">
<segment>
<pinref part="3,3V" gate="G$1" pin="VCC"/>
<wire x1="27.94" y1="30.48" x2="27.94" y2="20.32" width="0.1524" layer="91"/>
<pinref part="R2" gate="G$1" pin="2"/>
<wire x1="27.94" y1="20.32" x2="15.24" y2="20.32" width="0.1524" layer="91"/>
<label x="30.48" y="30.48" size="1.778" layer="95"/>
</segment>
<segment>
<pinref part="U$1" gate="G$1" pin="CH_PD"/>
<wire x1="27.94" y1="78.74" x2="35.56" y2="78.74" width="0.1524" layer="91"/>
<wire x1="35.56" y1="78.74" x2="35.56" y2="73.66" width="0.1524" layer="91"/>
<pinref part="U$1" gate="G$1" pin="VCC"/>
<wire x1="35.56" y1="73.66" x2="27.94" y2="73.66" width="0.1524" layer="91"/>
<pinref part="IC2" gate="G$1" pin="OUT"/>
<wire x1="30.48" y1="53.34" x2="35.56" y2="53.34" width="0.1524" layer="91"/>
<wire x1="35.56" y1="53.34" x2="35.56" y2="73.66" width="0.1524" layer="91"/>
<junction x="35.56" y="73.66"/>
<label x="35.56" y="66.04" size="1.778" layer="95"/>
</segment>
</net>
<net name="N$9" class="0">
<segment>
<pinref part="OK1" gate="A" pin="C"/>
<wire x1="53.34" y1="66.04" x2="50.8" y2="66.04" width="0.1524" layer="91"/>
<pinref part="R3" gate="G$1" pin="2"/>
<wire x1="50.8" y1="66.04" x2="50.8" y2="60.96" width="0.1524" layer="91"/>
</segment>
</net>
<net name="N$10" class="0">
<segment>
<pinref part="R3" gate="G$1" pin="1"/>
<pinref part="LED1" gate="G$1" pin="A"/>
<wire x1="50.8" y1="50.8" x2="50.8" y2="45.72" width="0.1524" layer="91"/>
</segment>
</net>
</nets>
</sheet>
</sheets>
</schematic>
</drawing>
</eagle>
